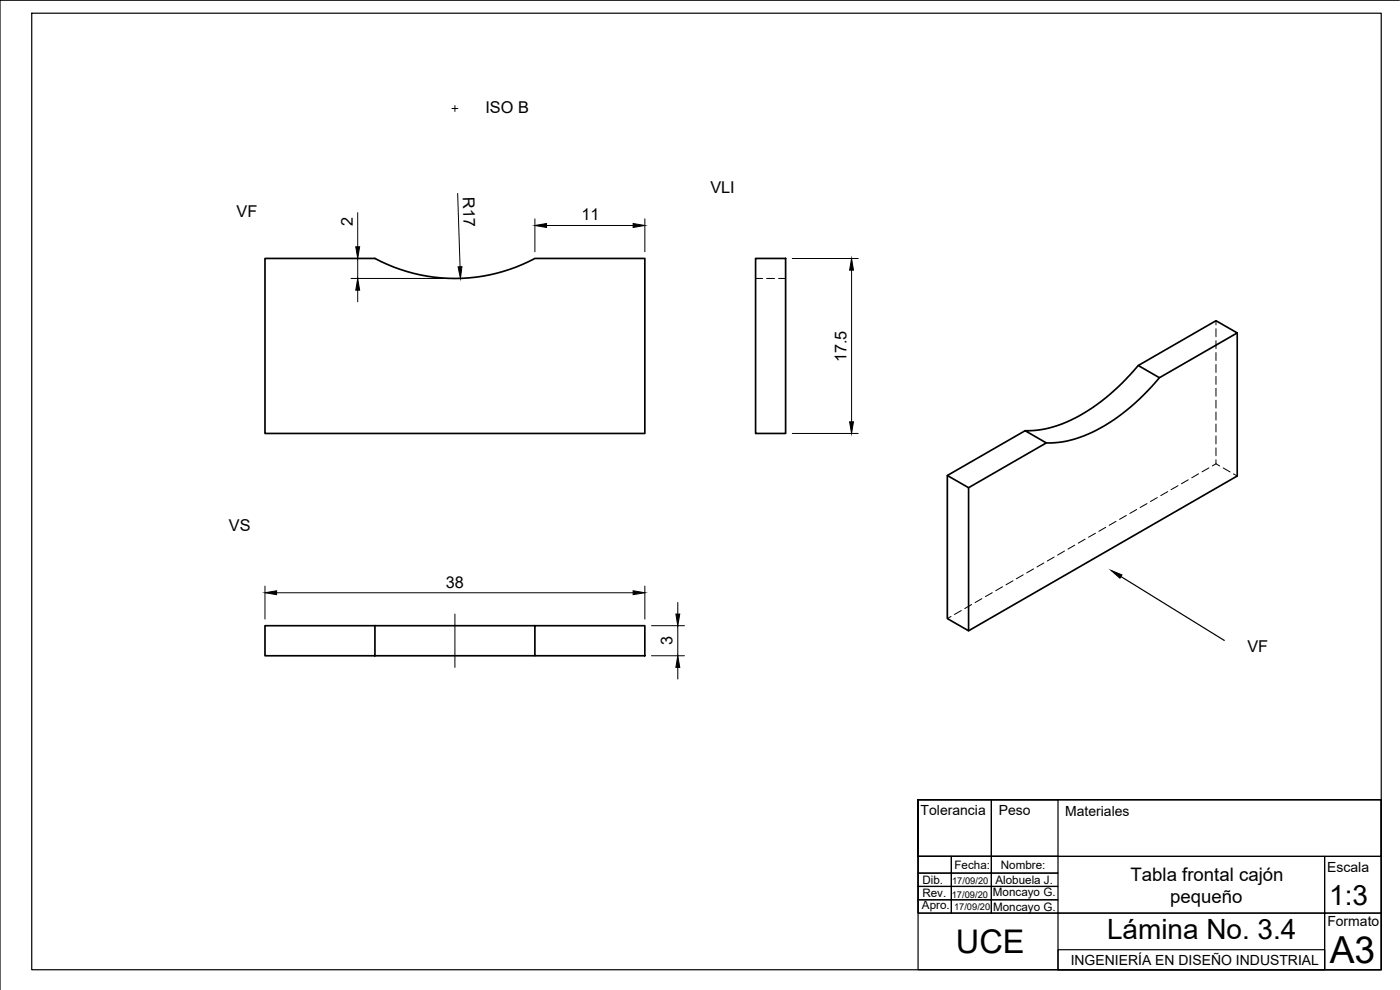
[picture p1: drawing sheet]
<svg xmlns="http://www.w3.org/2000/svg" width="420mm" height="297mm" viewBox="0 0 420 297" stroke-linecap="round" stroke-linejoin="round" font-family="sans-serif">
<!-- layer: Visible -->
<path d="M79.5 77.5h33a50.9 50.9 0 0 0 48 0h33v52.6h-114zM226.8 77.5h9v52.6h-9zM371.3 99.9v42.9l-80.6 46.5-6.4-3.7v-42.9M341.6 109.7l23.3-13.5 6.4 3.7-23.3 13.4zM341.6 109.7a56.1 56.1 0 0 1-25.4 18.3l-3.8 .9-4.7 .3 6.3 3.7-23.3 13.4M348 113.3a56.1 56.1 0 0 1-25.4 18.4l-3.8 .9-4.8 .3M307.7 129.2l-23.4 13.5 6.4 3.6v43M79.5 187.7h33v9.1h-33zM112.5 187.7h48M112.5 196.8h48M160.5 187.7h33v9.1h-33z" fill="none" stroke="#000" stroke-width=".51"/>
<!-- layer: Hidden -->
<g fill="none" stroke="#000" stroke-width=".3">
<path d="M226.8 83.6h2.1M230.1 83.6h2.4M233.7 83.6h2.1M364.9 96.2v1.3M364.9 98.6v2.4M364.9 102.2v2.4M364.9 105.8v2.4M364.9 109.4v2.3M364.9 112.9v2.4M364.9 116.5v2.4M364.9 120.1v2.4M364.9 123.6v2.4"/>
<path d="M364.9 127.2v2.4M364.9 130.8v2.4M364.9 134.4v2.3M364.9 138v1.2M364.9 139.2l1.2 .6M364.9 139.2l-1.1 .6M331.9 158.2l-2.1 1.2M334.9 156.4l-2 1.2M338 154.7l-2 1.1M341.1 152.9l-2 1.2M344.2 151.1l-2 1.2M347.3 149.3l-2 1.2"/>
<path d="M350.4 147.5l-2 1.2M353.5 145.7l-2 1.2M356.6 144l-2 1.1M359.7 142.2l-2 1.2M362.8 140.4l-2.1 1.2M367.1 140.4l2 1.2M370.2 142.2l1.1 .6M294.7 179.6l-2.1 1.2M297.8 177.8l-2.1 1.2M300.9 176.1l-2.1 1.1M304 174.3l-2.1 1.2M307.1 172.5l-2.1 1.2"/>
<path d="M310.2 170.7l-2.1 1.2M313.3 168.9l-2.1 1.2M316.4 167.1l-2.1 1.2M319.5 165.3l-2.1 1.2M322.6 163.6l-2.1 1.1M325.6 161.8l-2 1.2M328.8 160l-2.1 1.2M285.4 185l-1.1 .6M288.5 183.2l-2.1 1.2M291.6 181.4l-2.1 1.2"/>
</g>
<!-- layer: Sketch1 -->
<g fill="none" stroke="#000" stroke-width=".36">
<path d="M9.5 4h405v287h-405zM420 .1h-420v296.9M336.4 173l31 19.2M275.5 240v16.9h139v-16.9h-139h139v51h-139zM275.5 240h22v16.9h-22zM297.5 240h20v16.9h-20zM275.5 256.9h122v17.1h-122zM275.5 256.9h10v5.1h-10zM285.5 256.9h12v5.1h-12zM297.5 256.9h20v5.1h-20zM397.5 256.9h17v17.1h-17zM275.5 262h10v4h-10z"/>
<path d="M275.5 266h10v4h-10zM275.5 270h10v4h-10zM285.5 262h12v4h-12zM285.5 266h12v4h-12zM285.5 270h12v4h-12zM297.5 262h20v4h-20zM297.5 266h20v4h-20zM297.5 270h20v4h-20zM317.5 274h80v17h-80zM397.5 274h17v17h-17zM317.5 285h80v6h-80z"/>
</g>
<path d="M333.4 171.1l3.3 1.4-.6 1z" fill="#000" stroke="#000" stroke-width=".3"/>
<!-- layer: Dimensions -->
<g fill="none" stroke="#000" stroke-width=".3">
<path d="M137.4 58l.7 22M105.3 77.6h5.2M107.4 63.8v10.2M107.4 77.6v6M160.5 65.7v9.9M164 67.7h26M193.5 65.7v9.9M237.8 77.6h19.8M105.3 83.6h29.2M107.4 87.1v3.5M255.6 81.1v45.5M237.8 130.1h19.8"/>
<path d="M79.5 175.8v9.9M83 177.8h107M193.5 175.8v9.9M195.5 187.7h9.9M195.5 196.8h9.9M203.4 180.7v3.5M203.4 187.7v9.1M203.4 200.2v3.5"/>
</g>
<path d="M106.8 74h1.1l-.5 3.6zM160.5 67.7l3.5-.6v1.1zM190 67.1l3.5 .6-3.5 .5zM107.4 83.6l.5 3.5h-1.1zM137.5 80.1l1.1-.1-.4 3.5zM255.6 77.6l.5 3.5h-1.1zM255 126.6h1.1l-.5 3.5zM79.5 177.8l3.5-.5v1.1zM190 177.3l3.5 .5-3.5 .6zM202.8 184.2h1.2l-.6 3.5zM203.4 196.8l.6 3.4h-1.2z" fill="#000" stroke="#000" stroke-width=".3"/>
<!-- layer: Center Lines -->
<path d="M135.6 32.6h1.8M136.5 31.7v1.8M136.5 184.2v16" fill="none" stroke="#000" stroke-width=".3"/>
<text font-size="11.2" x="399.1" y="289">A3</text>
<text font-size="9.8" x="286.9" y="285.9">UCE</text>
<g font-size="8.4">
<text x="398.9" y="271.5">1:3</text>
<text x="332.2" y="281.7">Lámina No. 3.4</text>
</g>
<g font-size="5.6">
<text x="339.3" y="264.4">Tabla frontal cajón</text>
<text x="351.2" y="271">pequeño</text>
</g>
<g font-size="4.9">
<text x="145.7" y="33.8">ISO B</text>
<text x="138.9" y="59.1" transform="rotate(88 138.9 59.1)">R17</text>
<text x="213.2" y="57.8">VLI</text>
<text x="71" y="65.2">VF</text>
<text x="105.9" y="67.8" transform="rotate(-90 105.9 67.8)">2</text>
<text x="174.5" y="66.2">11</text>
<text x="254" y="108.7" transform="rotate(-90 254 108.7)">17.5</text>
<text x="68.7" y="159.2">VS</text>
<text x="133.8" y="176.3">38</text>
<text x="201.9" y="193.6" transform="rotate(-90 201.9 193.6)">3</text>
<text x="374.4" y="195.6">VF</text>
</g>
<g font-size="4.2">
<text x="276.3" y="244.4">Tolerancia</text>
<text x="299.7" y="244.5">Peso</text>
<text x="319.7" y="244.8">Materiales</text>
<text x="398.3" y="261.7">Escala</text>
<text x="398.4" y="277.9">Formato</text>
<text x="321.3" y="289.5">INGENIERÍA EN DISEÑO INDUSTRIAL</text>
</g>
<g font-size="3.5">
<text x="286.4" y="260.8">Fecha:</text>
<text x="300.4" y="260.7">Nombre:</text>
<text x="276.8" y="269.2">Rev.</text>
<text x="276.8" y="265.2">Dib.</text>
<text x="298" y="268.9">Moncayo G.</text>
<text x="298.7" y="265.1">Alobuela J.</text>
<text x="276.7" y="272.6">Apro.</text>
<text x="298" y="273.5">Moncayo G.</text>
</g>
<g font-size="2.8">
<text x="285.6" y="269.3">17/09/20</text>
<text x="285.8" y="265.2">17/09/20</text>
<text x="286.3" y="273">17/09/20</text>
</g>
</svg>
